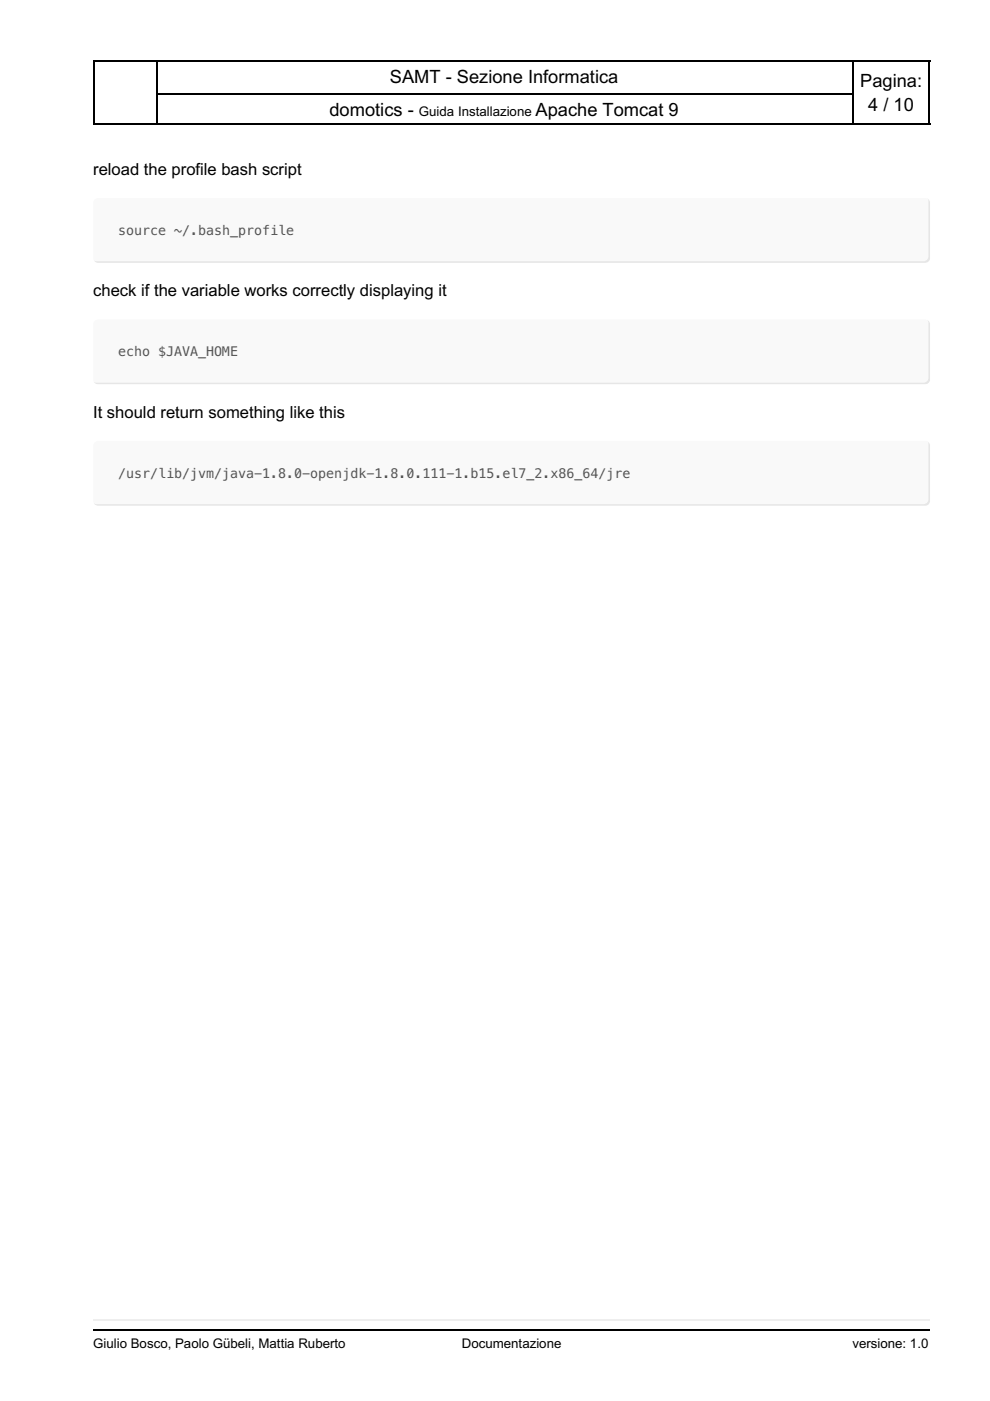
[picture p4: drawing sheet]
<svg xmlns="http://www.w3.org/2000/svg" width="210mm" height="297mm" viewBox="0 0 210 297" stroke-linecap="round" stroke-linejoin="round" font-family="sans-serif">
<path d="M19.8 12.9h177.4M19.8 19.9h177.4M19.8 26.3h177.4" fill="none" stroke="#000" stroke-width=".35"/>
<path d="M19.8 12.7h13.7v13.8h-13.7z" fill="#fff"/>
<path d="M19.8 12.9h13.7M19.9 12.7v13.8M33.3 12.7v13.8M19.8 26.3h13.7" fill="none" stroke="#000" stroke-width=".35"/>
<path d="M180.6 12.7h16.6v13.8h-16.6z" fill="#fff"/>
<path d="M180.6 12.9h16.6M180.8 12.7v13.8M197 12.7v13.8M180.6 26.3h16.6" fill="none" stroke="#000" stroke-width=".35"/>
<g fill="#fff">
<path d="M9.9 276.9h190.1v10.3h-190.1z"/>
<path d="M16.2 279.8h181v4.5h-181z"/>
</g>
<path d="M19.8 279.9h177.4" fill="none" stroke="#eee" stroke-width=".35"/>
<path d="M19.8 282h177.4" fill="none" stroke="#000" stroke-width=".35"/>
<g fill="#fff">
<path d="M9.9 30h190.1v246.9h-190.1z"/>
<path d="M16.2 29.9h181v247.1h-181z"/>
</g>
<g fill="#f9f9f9">
<path d="M20.2 42.2l.6-.2h175.3a1.06 1.06 0 0 1 1.1 1v11.7a1.06 1.06 0 0 1-1.1 1h-175.3a1.06 1.06 0 0 1-1-1v-11.7z" fill-rule="evenodd"/>
<path d="M20.2 67.9l.6-.2h175.3a1.06 1.06 0 0 1 1.1 1.1v11.6a1.06 1.06 0 0 1-1.1 1.1h-175.3a1.06 1.06 0 0 1-1-1.1v-11.6z" fill-rule="evenodd"/>
<path d="M20.2 93.7l.6-.2h175.3a1.06 1.06 0 0 1 1.1 1v11.7a1.06 1.06 0 0 1-1.1 1h-175.3a1.06 1.06 0 0 1-1-1v-11.7z" fill-rule="evenodd"/>
</g>
<g font-size="3.9">
<text x="82.7" y="17.6">SAMT - Sezione Informatica</text>
<text x="182.4" y="18.3">Pagina:</text>
<text x="184.1" y="23.6">4 / 10</text>
<text x="69.9" y="24.7">domotics -</text>
<text x="113.5" y="24.7">Apache Tomcat 9</text>
</g>
<g font-size="3.5">
<text x="19.8" y="37">reload the profile bash script</text>
<text x="19.8" y="62.8">check if the variable works correctly displaying it</text>
<text x="19.8" y="88.5">It should return something like this</text>
</g>
<g font-size="2.8">
<text x="88.8" y="24.7">Guida Installazione</text>
<text x="19.8" y="285.7">Giulio Bosco, Paolo Gübeli, Mattia Ruberto</text>
<text x="97.9" y="285.7">Documentazione</text>
<text x="180.7" y="285.7">versione: 1.0</text>
</g>
<g font-size="2.8" fill="#555">
<text x="25" y="49.7">source ~/.bash_profile</text>
<text x="25" y="75.5">echo $JAVA_HOME</text>
<text x="25" y="101.2">/usr/lib/jvm/java-1.8.0-openjdk-1.8.0.111-1.b15.el7_2.x86_64/jre</text>
</g>
</svg>
